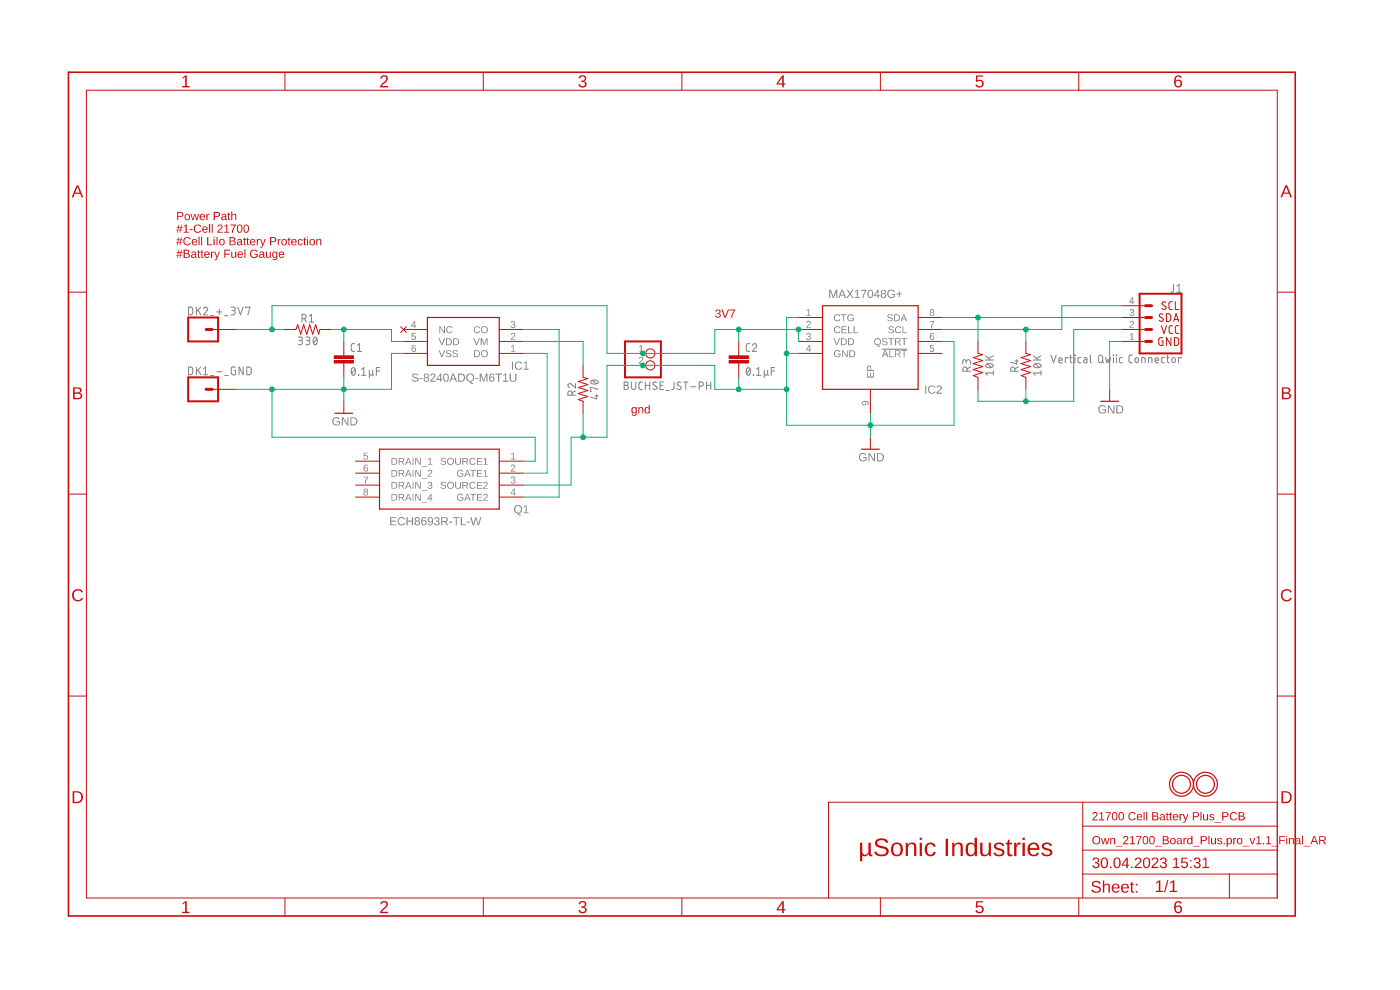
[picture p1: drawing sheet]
<?xml version="1.0" encoding="utf-8"?>
<!DOCTYPE eagle SYSTEM "eagle.dtd">
<!--
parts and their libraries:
microbuilder: This work is placed in the public domain, and may be freely used for commercial and non-commercial work with the following conditions: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
SparkFun-Connectors: Licensing: Creative Commons ShareAlike 4.0 International - https://creativecommons.org/licenses/by-sa/4.0
-->
<eagle version="9.6.2">
<drawing>
<settings>
<setting alwaysvectorfont="no"/>
<setting verticaltext="up"/>
</settings>
<grid distance="0.1" unitdist="inch" unit="inch" style="lines" multiple="1" display="no" altdistance="0.01" altunitdist="inch" altunit="inch"/>
<schematic xreflabel="%F%N/%S.%C%R" xrefpart="/%S.%C%R">
<libraries>
<library name="microbuilder">
<symbols>
<symbol name="MOUNTINGHOLE">
<circle x="0" y="0" radius="2.54" width="0.254" layer="94"/>
<circle x="0" y="0" radius="1.905" width="0.254" layer="94"/>
</symbol>
</symbols>
<devicesets>
<deviceset name="MOUNTINGHOLE">
<gates>
<gate name="G$1" symbol="MOUNTINGHOLE" x="0" y="0"/>
</gates>
<devices>
<device name="3.0" package="MOUNTINGHOLE_3.0_PLATED">
<technologies>
<technology name="">
<attribute name="BOM" value="EXCLUDE" constant="no"/>
</technology>
</technologies>
</device>
<device name="1.0" package="MOUNTINGHOLE_1.0_PLATED">
<technologies>
<technology name="">
<attribute name="BOM" value="EXCLUDE" constant="no"/>
</technology>
</technologies>
</device>
<device name="2.0" package="MOUNTINGHOLE_2.0_PLATED">
<technologies>
<technology name="">
<attribute name="BOM" value="EXCLUDE" constant="no"/>
</technology>
</technologies>
</device>
<device name="3.0THIN" package="MOUNTINGHOLE_3.0_PLATEDTHIN">
<technologies>
<technology name="">
<attribute name="BOM" value="EXCLUDE" constant="no"/>
</technology>
</technologies>
</device>
<device name="2.5" package="MOUNTINGHOLE_2.5_PLATED">
<technologies>
<technology name="">
<attribute name="BOM" value="EXCLUDE" constant="no"/>
</technology>
</technologies>
</device>
<device name="2.5_THICK" package="MOUNTINGHOLE_2.5_PLATED_THICK">
<technologies>
<technology name="">
<attribute name="BOM" value="EXCLUDE" constant="no"/>
</technology>
</technologies>
</device>
<device name="" package="MOUNTINGHOLE_3.0_PLATED_VIAS">
<technologies>
<technology name="">
<attribute name="BOM" value="EXCLUDE" constant="no"/>
</technology>
</technologies>
</device>
<device name="3.0SQUARE" package="MOUNTINGHOLE_3.0_PLATED_SQUAREVIAS">
<technologies>
<technology name="">
<attribute name="BOM" value="EXCLUDE" constant="no"/>
</technology>
</technologies>
</device>
<device name="2.5_NPH" package="MOUNTINGHOLE_2.5_NPH">
<technologies>
<technology name=""/>
</technologies>
</device>
<device name="3.0_NPH" package="MOUNTINGHOLE_3.0_NPH">
<technologies>
<technology name=""/>
</technologies>
</device>
</devices>
</deviceset>
</devicesets>
</library>
<library name="frames">
<symbols>
<symbol name="A4L-LOC">
<wire x1="256.54" y1="3.81" x2="256.54" y2="8.89" width="0.1016" layer="94"/>
<wire x1="256.54" y1="8.89" x2="256.54" y2="13.97" width="0.1016" layer="94"/>
<wire x1="256.54" y1="13.97" x2="256.54" y2="19.05" width="0.1016" layer="94"/>
<wire x1="256.54" y1="19.05" x2="256.54" y2="24.13" width="0.1016" layer="94"/>
<wire x1="161.29" y1="3.81" x2="161.29" y2="24.13" width="0.1016" layer="94"/>
<wire x1="161.29" y1="24.13" x2="215.265" y2="24.13" width="0.1016" layer="94"/>
<wire x1="215.265" y1="24.13" x2="256.54" y2="24.13" width="0.1016" layer="94"/>
<wire x1="246.38" y1="3.81" x2="246.38" y2="8.89" width="0.1016" layer="94"/>
<wire x1="246.38" y1="8.89" x2="256.54" y2="8.89" width="0.1016" layer="94"/>
<wire x1="246.38" y1="8.89" x2="215.265" y2="8.89" width="0.1016" layer="94"/>
<wire x1="215.265" y1="8.89" x2="215.265" y2="3.81" width="0.1016" layer="94"/>
<wire x1="215.265" y1="8.89" x2="215.265" y2="13.97" width="0.1016" layer="94"/>
<wire x1="215.265" y1="13.97" x2="256.54" y2="13.97" width="0.1016" layer="94"/>
<wire x1="215.265" y1="13.97" x2="215.265" y2="19.05" width="0.1016" layer="94"/>
<wire x1="215.265" y1="19.05" x2="256.54" y2="19.05" width="0.1016" layer="94"/>
<wire x1="215.265" y1="19.05" x2="215.265" y2="24.13" width="0.1016" layer="94"/>
<text x="217.17" y="15.24" size="2.54" layer="94">&gt;DRAWING_NAME</text>
<text x="217.17" y="10.16" size="2.286" layer="94">&gt;LAST_DATE_TIME</text>
<text x="230.505" y="5.08" size="2.54" layer="94">&gt;SHEET</text>
<text x="216.916" y="4.953" size="2.54" layer="94">Sheet:</text>
<frame x1="0" y1="0" x2="260.35" y2="179.07" columns="6" rows="4" layer="94"/>
</symbol>
</symbols>
<devicesets>
<deviceset name="A4L-LOC" prefix="FRAME" uservalue="yes">
<gates>
<gate name="G$1" symbol="A4L-LOC" x="0" y="0"/>
</gates>
<devices>
<device name="">
<technologies>
<technology name=""/>
</technologies>
</device>
</devices>
</deviceset>
</devicesets>
</library>
<library name="adafruit2">
<symbols>
<symbol name="PINHD2">
<wire x1="-6.35" y1="-2.54" x2="1.27" y2="-2.54" width="0.4064" layer="94"/>
<wire x1="1.27" y1="-2.54" x2="1.27" y2="5.08" width="0.4064" layer="94"/>
<wire x1="1.27" y1="5.08" x2="-6.35" y2="5.08" width="0.4064" layer="94"/>
<wire x1="-6.35" y1="5.08" x2="-6.35" y2="-2.54" width="0.4064" layer="94"/>
<text x="-6.35" y="5.715" size="1.778" layer="95">&gt;NAME</text>
<text x="-6.35" y="-5.08" size="1.778" layer="96">&gt;VALUE</text>
<pin name="1" x="-2.54" y="2.54" visible="pad" length="short" direction="pas" function="dot"/>
<pin name="2" x="-2.54" y="0" visible="pad" length="short" direction="pas" function="dot"/>
</symbol>
</symbols>
<devicesets>
<deviceset name="JST_2PIN" prefix="CN" uservalue="yes">
<gates>
<gate name="G$1" symbol="PINHD2" x="2.54" y="0"/>
</gates>
<devices>
<device name="-SMT-RA" package="JST-PH-2-SMT-RA">
<connects>
<connect gate="G$1" pin="1" pad="2"/>
<connect gate="G$1" pin="2" pad="1"/>
</connects>
<package3dinstances>
<package3dinstance package3d_urn="urn:adsk.eagle:package:6240692/1"/>
</package3dinstances>
<technologies>
<technology name=""/>
</technologies>
</device>
<device name="OWN" package="JST-PH-2-THMOWN">
<connects>
<connect gate="G$1" pin="1" pad="2"/>
<connect gate="G$1" pin="2" pad="1"/>
</connects>
<package3dinstances>
<package3dinstance package3d_urn="urn:adsk.eagle:package:6240693/1"/>
</package3dinstances>
<technologies>
<technology name=""/>
</technologies>
</device>
<device name="-THM-RA" package="JST-PH-2-THM-RA">
<connects>
<connect gate="G$1" pin="1" pad="2"/>
<connect gate="G$1" pin="2" pad="1"/>
</connects>
<package3dinstances>
<package3dinstance package3d_urn="urn:adsk.eagle:package:6240694/1"/>
</package3dinstances>
<technologies>
<technology name=""/>
</technologies>
</device>
<device name="-SMT" package="JST-PH-2-SMT">
<connects>
<connect gate="G$1" pin="1" pad="2"/>
<connect gate="G$1" pin="2" pad="1"/>
</connects>
<package3dinstances>
<package3dinstance package3d_urn="urn:adsk.eagle:package:6240763/1"/>
</package3dinstances>
<technologies>
<technology name=""/>
</technologies>
</device>
<device name="OWN2" package="JST-PH-2-SMTOWN">
<connects>
<connect gate="G$1" pin="1" pad="2"/>
<connect gate="G$1" pin="2" pad="1"/>
</connects>
<technologies>
<technology name=""/>
</technologies>
</device>
</devices>
</deviceset>
</devicesets>
</library>
<library name="SparkFun-Connectors">
<symbols>
<symbol name="CONN_01">
<wire x1="3.81" y1="-2.54" x2="-2.54" y2="-2.54" width="0.4064" layer="94"/>
<wire x1="1.27" y1="0" x2="2.54" y2="0" width="0.6096" layer="94"/>
<wire x1="-2.54" y1="2.54" x2="-2.54" y2="-2.54" width="0.4064" layer="94"/>
<wire x1="3.81" y1="-2.54" x2="3.81" y2="2.54" width="0.4064" layer="94"/>
<wire x1="-2.54" y1="2.54" x2="3.81" y2="2.54" width="0.4064" layer="94"/>
<text x="-2.54" y="-4.826" size="1.778" layer="96" font="vector">&gt;VALUE</text>
<text x="-2.54" y="3.048" size="1.778" layer="95" font="vector">&gt;NAME</text>
<pin name="1" x="7.62" y="0" visible="off" length="middle" direction="pas" swaplevel="1" rot="R180"/>
</symbol>
</symbols>
<devicesets>
<deviceset name="CONN_01" prefix="J" uservalue="yes">
<gates>
<gate name="G$1" symbol="CONN_01" x="0" y="0"/>
</gates>
<devices>
<device name="PTH_LONGPAD" package="1X01_LONGPAD">
<connects>
<connect gate="G$1" pin="1" pad="1"/>
</connects>
<package3dinstances>
<package3dinstance package3d_urn="urn:adsk.eagle:package:38030/1"/>
</package3dinstances>
<technologies>
<technology name=""/>
</technologies>
</device>
<device name="" package="1X01">
<connects>
<connect gate="G$1" pin="1" pad="1"/>
</connects>
<package3dinstances>
<package3dinstance package3d_urn="urn:adsk.eagle:package:38028/1"/>
</package3dinstances>
<technologies>
<technology name=""/>
</technologies>
</device>
<device name="PTH_2MM" package="1X01_2MM">
<connects>
<connect gate="G$1" pin="1" pad="1"/>
</connects>
<package3dinstances>
<package3dinstance package3d_urn="urn:adsk.eagle:package:38029/1"/>
</package3dinstances>
<technologies>
<technology name=""/>
</technologies>
</device>
<device name="OFFSET" package="1X01_OFFSET">
<connects>
<connect gate="G$1" pin="1" pad="1"/>
</connects>
<package3dinstances>
<package3dinstance package3d_urn="urn:adsk.eagle:package:38035/1"/>
</package3dinstances>
<technologies>
<technology name=""/>
</technologies>
</device>
<device name="POGOPIN_HOLE_LARGE" package="1X01_POGOPIN_HOLE_0.061_DIA">
<connects>
<connect gate="G$1" pin="1" pad="1"/>
</connects>
<package3dinstances>
<package3dinstance package3d_urn="urn:adsk.eagle:package:38036/1"/>
</package3dinstances>
<technologies>
<technology name=""/>
</technologies>
</device>
<device name="POGOPIN_HOLE_0.58" package="1X01_POGOPIN_HOLE_0.58_DIA">
<connects>
<connect gate="G$1" pin="1" pad="1"/>
</connects>
<package3dinstances>
<package3dinstance package3d_urn="urn:adsk.eagle:package:38031/1"/>
</package3dinstances>
<technologies>
<technology name=""/>
</technologies>
</device>
<device name="SNAP-FEMALE" package="SNAP-FEMALE">
<connects>
<connect gate="G$1" pin="1" pad="1"/>
</connects>
<package3dinstances>
<package3dinstance package3d_urn="urn:adsk.eagle:package:38032/1"/>
</package3dinstances>
<technologies>
<technology name=""/>
</technologies>
</device>
<device name="SNAP-MALE" package="SNAP-MALE">
<connects>
<connect gate="G$1" pin="1" pad="2"/>
</connects>
<package3dinstances>
<package3dinstance package3d_urn="urn:adsk.eagle:package:38033/1"/>
</package3dinstances>
<technologies>
<technology name=""/>
</technologies>
</device>
<device name="SPRING-CONN" package="SPRING-CONNECTOR">
<connects>
<connect gate="G$1" pin="1" pad="P$2"/>
</connects>
<package3dinstances>
<package3dinstance package3d_urn="urn:adsk.eagle:package:38034/1"/>
</package3dinstances>
<technologies>
<technology name="">
<attribute name="SF_ID" value="PRT-11822" constant="no"/>
</technology>
</technologies>
</device>
<device name="PTH_NO_SILK_KIT" package="1X01NS_KIT">
<connects>
<connect gate="G$1" pin="1" pad="1"/>
</connects>
<package3dinstances>
<package3dinstance package3d_urn="urn:adsk.eagle:package:38038/1"/>
</package3dinstances>
<technologies>
<technology name=""/>
</technologies>
</device>
<device name="PTH_NO_SILK_YES_STOP" package="1X01_NO_SILK">
<connects>
<connect gate="G$1" pin="1" pad="1"/>
</connects>
<package3dinstances>
<package3dinstance package3d_urn="urn:adsk.eagle:package:38041/1"/>
</package3dinstances>
<technologies>
<technology name=""/>
</technologies>
</device>
<device name="SMTSO-256-ET-0.165DIA" package="SMTSO-256-ET-0.165DIA">
<connects>
<connect gate="G$1" pin="1" pad="P$1"/>
</connects>
<package3dinstances>
<package3dinstance package3d_urn="urn:adsk.eagle:package:38037/1"/>
</package3dinstances>
<technologies>
<technology name="">
<attribute name="PROD_ID" value="HW-08694" constant="no"/>
</technology>
</technologies>
</device>
</devices>
</deviceset>
</devicesets>
</library>
<library name="ECH8693R-TL-W">
<symbols>
<symbol name="ECH8693R-TL-W">
<wire x1="5.08" y1="2.54" x2="30.48" y2="2.54" width="0.254" layer="94"/>
<wire x1="30.48" y1="-10.16" x2="30.48" y2="2.54" width="0.254" layer="94"/>
<wire x1="30.48" y1="-10.16" x2="5.08" y2="-10.16" width="0.254" layer="94"/>
<wire x1="5.08" y1="2.54" x2="5.08" y2="-10.16" width="0.254" layer="94"/>
<text x="31.75" y="7.62" size="1.778" layer="95" align="center-left">&gt;NAME</text>
<text x="31.75" y="5.08" size="1.778" layer="96" align="center-left">&gt;VALUE</text>
<pin name="SOURCE1" x="0" y="0" length="middle"/>
<pin name="GATE1" x="0" y="-2.54" length="middle"/>
<pin name="SOURCE2" x="0" y="-5.08" length="middle"/>
<pin name="GATE2" x="0" y="-7.62" length="middle"/>
<pin name="DRAIN_1" x="35.56" y="0" length="middle" rot="R180"/>
<pin name="DRAIN_2" x="35.56" y="-2.54" length="middle" rot="R180"/>
<pin name="DRAIN_3" x="35.56" y="-5.08" length="middle" rot="R180"/>
<pin name="DRAIN_4" x="35.56" y="-7.62" length="middle" rot="R180"/>
</symbol>
</symbols>
<devicesets>
<deviceset name="ECH8693R-TL-W" prefix="Q">
<gates>
<gate name="G$1" symbol="ECH8693R-TL-W" x="0" y="0"/>
</gates>
<devices>
<device name="" package="SOTFL65P280X95-8N">
<connects>
<connect gate="G$1" pin="DRAIN_1" pad="5"/>
<connect gate="G$1" pin="DRAIN_2" pad="6"/>
<connect gate="G$1" pin="DRAIN_3" pad="7"/>
<connect gate="G$1" pin="DRAIN_4" pad="8"/>
<connect gate="G$1" pin="GATE1" pad="2"/>
<connect gate="G$1" pin="GATE2" pad="4"/>
<connect gate="G$1" pin="SOURCE1" pad="1"/>
<connect gate="G$1" pin="SOURCE2" pad="3"/>
</connects>
<technologies>
<technology name="">
<attribute name="ARROW_PART_NUMBER" value="ECH8693R-TL-W" constant="no"/>
<attribute name="ARROW_PRICE-STOCK" value="https://www.arrow.com/en/products/ech8693r-tl-w/on-semiconductor" constant="no"/>
<attribute name="DESCRIPTION" value="ON SEMICONDUCTOR - ECH8693R-TL-W - MOSFET, DUAL N-CH, 24V, 14A, SOT-28FL" constant="no"/>
<attribute name="HEIGHT" value="0.95mm" constant="no"/>
<attribute name="MANUFACTURER_NAME" value="onsemi" constant="no"/>
<attribute name="MANUFACTURER_PART_NUMBER" value="ECH8693R-TL-W" constant="no"/>
<attribute name="MOUSER_PART_NUMBER" value="863-ECH8693R-TL-W" constant="no"/>
<attribute name="MOUSER_PRICE-STOCK" value="https://www.mouser.co.uk/ProductDetail/onsemi/ECH8693R-TL-W?qs=Tr3lMbyRyKkLUc9md0qy2g%3D%3D" constant="no"/>
<attribute name="MOUSER_TESTING_PART_NUMBER" value="" constant="no"/>
<attribute name="MOUSER_TESTING_PRICE-STOCK" value="" constant="no"/>
</technology>
</technologies>
</device>
</devices>
</deviceset>
</devicesets>
</library>
<library name="SparkFun-Resistors">
<symbols>
<symbol name="RESISTOR">
<wire x1="-2.54" y1="0" x2="-2.159" y2="1.016" width="0.1524" layer="94"/>
<wire x1="-2.159" y1="1.016" x2="-1.524" y2="-1.016" width="0.1524" layer="94"/>
<wire x1="-1.524" y1="-1.016" x2="-0.889" y2="1.016" width="0.1524" layer="94"/>
<wire x1="-0.889" y1="1.016" x2="-0.254" y2="-1.016" width="0.1524" layer="94"/>
<wire x1="-0.254" y1="-1.016" x2="0.381" y2="1.016" width="0.1524" layer="94"/>
<wire x1="0.381" y1="1.016" x2="1.016" y2="-1.016" width="0.1524" layer="94"/>
<wire x1="1.016" y1="-1.016" x2="1.651" y2="1.016" width="0.1524" layer="94"/>
<wire x1="1.651" y1="1.016" x2="2.286" y2="-1.016" width="0.1524" layer="94"/>
<wire x1="2.286" y1="-1.016" x2="2.54" y2="0" width="0.1524" layer="94"/>
<text x="0" y="1.524" size="1.778" layer="95" font="vector" align="bottom-center">&gt;NAME</text>
<text x="0" y="-1.524" size="1.778" layer="96" font="vector" align="top-center">&gt;VALUE</text>
<pin name="2" x="5.08" y="0" visible="off" length="short" direction="pas" swaplevel="1" rot="R180"/>
<pin name="1" x="-5.08" y="0" visible="off" length="short" direction="pas" swaplevel="1"/>
</symbol>
</symbols>
<devicesets>
<deviceset name="RESISTOR" prefix="R">
<gates>
<gate name="G$1" symbol="RESISTOR" x="0" y="0"/>
</gates>
<devices>
<device name="AXIAL-0.3" package="AXIAL-0.3">
<connects>
<connect gate="G$1" pin="1" pad="P$1"/>
<connect gate="G$1" pin="2" pad="P$2"/>
</connects>
<package3dinstances>
<package3dinstance package3d_urn="urn:adsk.eagle:package:39658/1"/>
</package3dinstances>
<technologies>
<technology name="">
<attribute name="PROD_ID" value=" " constant="no"/>
<attribute name="VALUE" value=" " constant="no"/>
</technology>
</technologies>
</device>
<device name="AXIAL-0.3-KIT" package="AXIAL-0.3-KIT">
<connects>
<connect gate="G$1" pin="1" pad="P$1"/>
<connect gate="G$1" pin="2" pad="P$2"/>
</connects>
<package3dinstances>
<package3dinstance package3d_urn="urn:adsk.eagle:package:39661/1"/>
</package3dinstances>
<technologies>
<technology name="">
<attribute name="PROD_ID" value=" " constant="no"/>
<attribute name="VALUE" value=" " constant="no"/>
</technology>
</technologies>
</device>
<device name="0402" package="0402">
<connects>
<connect gate="G$1" pin="1" pad="1"/>
<connect gate="G$1" pin="2" pad="2"/>
</connects>
<package3dinstances>
<package3dinstance package3d_urn="urn:adsk.eagle:package:39657/1"/>
</package3dinstances>
<technologies>
<technology name="">
<attribute name="PROD_ID" value=" " constant="no"/>
<attribute name="VALUE" value=" " constant="no"/>
</technology>
</technologies>
</device>
<device name="0603" package="0603">
<connects>
<connect gate="G$1" pin="1" pad="1"/>
<connect gate="G$1" pin="2" pad="2"/>
</connects>
<package3dinstances>
<package3dinstance package3d_urn="urn:adsk.eagle:package:39650/1"/>
</package3dinstances>
<technologies>
<technology name="">
<attribute name="PROD_ID" value=" " constant="no"/>
<attribute name="VALUE" value=" " constant="no"/>
</technology>
</technologies>
</device>
<device name="0805" package="0805">
<connects>
<connect gate="G$1" pin="1" pad="1"/>
<connect gate="G$1" pin="2" pad="2"/>
</connects>
<package3dinstances>
<package3dinstance package3d_urn="urn:adsk.eagle:package:39651/1"/>
</package3dinstances>
<technologies>
<technology name="">
<attribute name="PROD_ID" value=" " constant="no"/>
<attribute name="VALUE" value=" " constant="no"/>
</technology>
</technologies>
</device>
<device name="1206" package="1206">
<connects>
<connect gate="G$1" pin="1" pad="1"/>
<connect gate="G$1" pin="2" pad="2"/>
</connects>
<package3dinstances>
<package3dinstance package3d_urn="urn:adsk.eagle:package:39654/1"/>
</package3dinstances>
<technologies>
<technology name="">
<attribute name="PROD_ID" value=" " constant="no"/>
<attribute name="VALUE" value=" " constant="no"/>
</technology>
</technologies>
</device>
</devices>
</deviceset>
</devicesets>
</library>
<library name="SparkFun-Connectors2">
<symbols>
<symbol name="I2C_STANDARD">
<wire x1="3.81" y1="-5.08" x2="-5.08" y2="-5.08" width="0.4064" layer="94"/>
<wire x1="1.27" y1="2.54" x2="2.54" y2="2.54" width="0.6096" layer="94"/>
<wire x1="1.27" y1="0" x2="2.54" y2="0" width="0.6096" layer="94"/>
<wire x1="1.27" y1="-2.54" x2="2.54" y2="-2.54" width="0.6096" layer="94"/>
<wire x1="-5.08" y1="7.62" x2="-5.08" y2="-5.08" width="0.4064" layer="94"/>
<wire x1="3.81" y1="-5.08" x2="3.81" y2="7.62" width="0.4064" layer="94"/>
<wire x1="-5.08" y1="7.62" x2="3.81" y2="7.62" width="0.4064" layer="94"/>
<wire x1="1.27" y1="5.08" x2="2.54" y2="5.08" width="0.6096" layer="94"/>
<text x="-5.08" y="-5.334" size="1.778" layer="96" font="vector" align="top-left">&gt;VALUE</text>
<text x="-5.08" y="7.874" size="1.778" layer="95" font="vector">&gt;NAME</text>
<pin name="1" x="7.62" y="-2.54" visible="pad" length="middle" direction="pwr" swaplevel="1" rot="R180"/>
<pin name="2" x="7.62" y="0" visible="pad" length="middle" direction="pwr" swaplevel="1" rot="R180"/>
<pin name="3" x="7.62" y="2.54" visible="pad" length="middle" direction="pas" swaplevel="1" rot="R180"/>
<pin name="4" x="7.62" y="5.08" visible="pad" length="middle" direction="pas" swaplevel="1" rot="R180"/>
<text x="-4.572" y="2.54" size="1.778" layer="94" font="vector" align="center-left">SDA</text>
<text x="-4.572" y="0" size="1.778" layer="94" font="vector" align="center-left">VCC</text>
<text x="-4.572" y="-2.54" size="1.778" layer="94" font="vector" align="center-left">GND</text>
<text x="-4.572" y="5.08" size="1.778" layer="94" font="vector" align="center-left">SCL</text>
</symbol>
</symbols>
<devicesets>
<deviceset name="QWIIC_CONNECTOR" prefix="J" uservalue="yes">
<gates>
<gate name="G$1" symbol="I2C_STANDARD" x="0" y="0"/>
</gates>
<devices>
<device name="JS-1MM" package="JST04_1MM_RA">
<connects>
<connect gate="G$1" pin="1" pad="1"/>
<connect gate="G$1" pin="2" pad="2"/>
<connect gate="G$1" pin="3" pad="3"/>
<connect gate="G$1" pin="4" pad="4"/>
</connects>
<technologies>
<technology name="">
<attribute name="PROD_ID" value="CONN-13694" constant="no"/>
<attribute name="VALUE" value="QWIIC_RIGHT_ANGLE" constant="no"/>
</technology>
</technologies>
</device>
<device name="SR" package="JST04_1MM_RA_STRESSRELIEF">
<connects>
<connect gate="G$1" pin="1" pad="1"/>
<connect gate="G$1" pin="2" pad="2"/>
<connect gate="G$1" pin="3" pad="3"/>
<connect gate="G$1" pin="4" pad="4"/>
</connects>
<technologies>
<technology name=""/>
</technologies>
</device>
<device name="OWN" package="JST04_1MM_VERT">
<connects>
<connect gate="G$1" pin="1" pad="1"/>
<connect gate="G$1" pin="2" pad="2"/>
<connect gate="G$1" pin="3" pad="3"/>
<connect gate="G$1" pin="4" pad="4"/>
</connects>
<technologies>
<technology name="">
<attribute name="PROD_ID" value="CONN-14483" constant="no"/>
<attribute name="VALUE" value="Vertical Qwiic Connector" constant="no"/>
</technology>
</technologies>
</device>
</devices>
</deviceset>
</devicesets>
</library>
<library name="SparkFun-Capacitors">
<symbols>
<symbol name="CAP">
<wire x1="0" y1="2.54" x2="0" y2="2.032" width="0.1524" layer="94"/>
<wire x1="0" y1="0" x2="0" y2="0.508" width="0.1524" layer="94"/>
<text x="1.524" y="2.921" size="1.778" layer="95" font="vector">&gt;NAME</text>
<text x="1.524" y="-2.159" size="1.778" layer="96" font="vector">&gt;VALUE</text>
<rectangle x1="-2.032" y1="0.508" x2="2.032" y2="1.016" layer="94"/>
<rectangle x1="-2.032" y1="1.524" x2="2.032" y2="2.032" layer="94"/>
<pin name="1" x="0" y="5.08" visible="off" length="short" direction="pas" swaplevel="1" rot="R270"/>
<pin name="2" x="0" y="-2.54" visible="off" length="short" direction="pas" swaplevel="1" rot="R90"/>
</symbol>
</symbols>
<devicesets>
<deviceset name="0.33UF/330NF" prefix="C">
<gates>
<gate name="G$1" symbol="CAP" x="0" y="0"/>
</gates>
<devices>
<device name="-0805-50V-10%" package="0805">
<connects>
<connect gate="G$1" pin="1" pad="1"/>
<connect gate="G$1" pin="2" pad="2"/>
</connects>
<package3dinstances>
<package3dinstance package3d_urn="urn:adsk.eagle:package:37429/1"/>
</package3dinstances>
<technologies>
<technology name="">
<attribute name="PROD_ID" value="CAP-08469"/>
<attribute name="VALUE" value="0.33µF"/>
</technology>
</technologies>
</device>
</devices>
</deviceset>
</devicesets>
</library>
<library name="supply1">
<symbols>
<symbol name="GND">
<wire x1="-1.905" y1="0" x2="1.905" y2="0" width="0.254" layer="94"/>
<text x="-2.54" y="-2.54" size="1.778" layer="96">&gt;VALUE</text>
<pin name="GND" x="0" y="2.54" visible="off" length="short" direction="sup" rot="R270"/>
</symbol>
</symbols>
<devicesets>
<deviceset name="GND" prefix="GND">
<gates>
<gate name="1" symbol="GND" x="0" y="0"/>
</gates>
<devices>
<device name="">
<technologies>
<technology name=""/>
</technologies>
</device>
</devices>
</deviceset>
</devicesets>
</library>
<library name="S-8240ADQ-M6T1U">
<symbols>
<symbol name="S-8240ADQ-M6T1U">
<wire x1="5.08" y1="2.54" x2="20.32" y2="2.54" width="0.254" layer="94"/>
<wire x1="20.32" y1="-7.62" x2="20.32" y2="2.54" width="0.254" layer="94"/>
<wire x1="20.32" y1="-7.62" x2="5.08" y2="-7.62" width="0.254" layer="94"/>
<wire x1="5.08" y1="2.54" x2="5.08" y2="-7.62" width="0.254" layer="94"/>
<text x="21.59" y="7.62" size="1.778" layer="95" align="center-left">&gt;NAME</text>
<text x="21.59" y="5.08" size="1.778" layer="96" align="center-left">&gt;VALUE</text>
<pin name="DO" x="0" y="0" length="middle"/>
<pin name="VM" x="0" y="-2.54" length="middle"/>
<pin name="CO" x="0" y="-5.08" length="middle"/>
<pin name="VSS" x="25.4" y="0" length="middle" rot="R180"/>
<pin name="VDD" x="25.4" y="-2.54" length="middle" rot="R180"/>
<pin name="NC" x="25.4" y="-5.08" length="middle" direction="nc" rot="R180"/>
</symbol>
</symbols>
<devicesets>
<deviceset name="S-8240ADQ-M6T1U" prefix="IC">
<gates>
<gate name="G$1" symbol="S-8240ADQ-M6T1U" x="0" y="0"/>
</gates>
<devices>
<device name="" package="SOT95P275X135-6N">
<connects>
<connect gate="G$1" pin="CO" pad="3"/>
<connect gate="G$1" pin="DO" pad="1"/>
<connect gate="G$1" pin="NC" pad="4"/>
<connect gate="G$1" pin="VDD" pad="5"/>
<connect gate="G$1" pin="VM" pad="2"/>
<connect gate="G$1" pin="VSS" pad="6"/>
</connects>
<technologies>
<technology name="">
<attribute name="ARROW_PART_NUMBER" value="" constant="no"/>
<attribute name="ARROW_PRICE-STOCK" value="" constant="no"/>
<attribute name="DESCRIPTION" value="Battery Management BATTERY PROTECTION IC FOR 1 CELL PACK" constant="no"/>
<attribute name="HEIGHT" value="1.35mm" constant="no"/>
<attribute name="MANUFACTURER_NAME" value="ABLIC Inc." constant="no"/>
<attribute name="MANUFACTURER_PART_NUMBER" value="S-8240ADQ-M6T1U" constant="no"/>
<attribute name="MOUSER_PART_NUMBER" value="628-S-8240ADQ-M6T1U" constant="no"/>
<attribute name="MOUSER_PRICE-STOCK" value="https://www.mouser.co.uk/ProductDetail/ABLIC/S-8240ADQ-M6T1U?qs=B6kkDfuK7%2FDVaX7hph1YCg%3D%3D" constant="no"/>
</technology>
</technologies>
</device>
</devices>
</deviceset>
</devicesets>
</library>
<library name="MAX17048G+">
<symbols>
<symbol name="MAX17048G+">
<wire x1="5.08" y1="2.54" x2="25.4" y2="2.54" width="0.254" layer="94"/>
<wire x1="25.4" y1="-15.24" x2="25.4" y2="2.54" width="0.254" layer="94"/>
<wire x1="25.4" y1="-15.24" x2="5.08" y2="-15.24" width="0.254" layer="94"/>
<wire x1="5.08" y1="2.54" x2="5.08" y2="-15.24" width="0.254" layer="94"/>
<text x="26.67" y="7.62" size="1.778" layer="95" align="center-left">&gt;NAME</text>
<text x="26.67" y="5.08" size="1.778" layer="96" align="center-left">&gt;VALUE</text>
<pin name="CTG" x="0" y="0" length="middle"/>
<pin name="CELL" x="0" y="-2.54" length="middle"/>
<pin name="VDD" x="0" y="-5.08" length="middle"/>
<pin name="GND" x="0" y="-7.62" length="middle"/>
<pin name="EP" x="15.24" y="-20.32" length="middle" rot="R90"/>
<pin name="SDA" x="30.48" y="0" length="middle" rot="R180"/>
<pin name="SCL" x="30.48" y="-2.54" length="middle" rot="R180"/>
<pin name="QSTRT" x="30.48" y="-5.08" length="middle" rot="R180"/>
<pin name="!ALRT" x="30.48" y="-7.62" length="middle" rot="R180"/>
</symbol>
</symbols>
<devicesets>
<deviceset name="MAX17048G+" prefix="IC">
<gates>
<gate name="G$1" symbol="MAX17048G+" x="0" y="0"/>
</gates>
<devices>
<device name="" package="SON50P200X200X80-9N">
<connects>
<connect gate="G$1" pin="!ALRT" pad="5"/>
<connect gate="G$1" pin="CELL" pad="2"/>
<connect gate="G$1" pin="CTG" pad="1"/>
<connect gate="G$1" pin="EP" pad="9"/>
<connect gate="G$1" pin="GND" pad="4"/>
<connect gate="G$1" pin="QSTRT" pad="6"/>
<connect gate="G$1" pin="SCL" pad="7"/>
<connect gate="G$1" pin="SDA" pad="8"/>
<connect gate="G$1" pin="VDD" pad="3"/>
</connects>
<technologies>
<technology name="">
<attribute name="ARROW_PART_NUMBER" value="" constant="no"/>
<attribute name="ARROW_PRICE-STOCK" value="" constant="no"/>
<attribute name="DESCRIPTION" value="3uA 1-Cell/2-Cell Fuel Gauge with ModelGauge, TDFN-8" constant="no"/>
<attribute name="HEIGHT" value="0.8mm" constant="no"/>
<attribute name="MANUFACTURER_NAME" value="Maxim Integrated" constant="no"/>
<attribute name="MANUFACTURER_PART_NUMBER" value="MAX17048G+" constant="no"/>
<attribute name="MOUSER_PART_NUMBER" value="700-MAX17048G+" constant="no"/>
<attribute name="MOUSER_PRICE-STOCK" value="https://www.mouser.co.uk/ProductDetail/Maxim-Integrated/MAX17048G%2b?qs=D7PJwyCwLArjnts0jPerYw%3D%3D" constant="no"/>
<attribute name="MOUSER_TESTING_PART_NUMBER" value="" constant="no"/>
<attribute name="MOUSER_TESTING_PRICE-STOCK" value="" constant="no"/>
</technology>
</technologies>
</device>
</devices>
</deviceset>
</devicesets>
</library>
</libraries>
<attributes>
<attribute name="COMPANY" value="ADAFRUIT INDUSTRIES"/>
<attribute name="DRAWN" value="KTOWN"/>
<attribute name="REV" value="A"/>
<attribute name="YEAR" value="2019"/>
</attributes>
<variantdefs>
</variantdefs>
<classes>
<class number="0" name="default" width="0.25" drill="0">
</class>
</classes>
<parts>
<part name="FRAME1" library="frames" deviceset="A4L-LOC" device=""/>
<part name="U$3" library="microbuilder" deviceset="MOUNTINGHOLE" device="2.5"/>
<part name="U$5" library="microbuilder" deviceset="MOUNTINGHOLE" device="2.5"/>
<part name="BUCHSE_JST-PH" library="adafruit2" deviceset="JST_2PIN" device="OWN" package3d_urn="urn:adsk.eagle:package:6240693/1"/>
<part name="DK1_-_GND" library="SparkFun-Connectors" deviceset="CONN_01" device="PTH_2MM" package3d_urn="urn:adsk.eagle:package:38029/1"/>
<part name="DK2_+_3V7" library="SparkFun-Connectors" deviceset="CONN_01" device="PTH_2MM" package3d_urn="urn:adsk.eagle:package:38029/1"/>
<part name="R1" library="SparkFun-Resistors" deviceset="RESISTOR" device="0805" package3d_urn="urn:adsk.eagle:package:39651/1" value="330"/>
<part name="R2" library="SparkFun-Resistors" deviceset="RESISTOR" device="0805" package3d_urn="urn:adsk.eagle:package:39651/1" value="470"/>
<part name="J1" library="SparkFun-Connectors2" deviceset="QWIIC_CONNECTOR" device="OWN" value="Vertical Qwiic Connector"/>
<part name="C1" library="SparkFun-Capacitors" deviceset="0.33UF/330NF" device="-0805-50V-10%" package3d_urn="urn:adsk.eagle:package:37429/1" value="0.1µF"/>
<part name="GND1" library="supply1" deviceset="GND" device=""/>
<part name="IC1" library="S-8240ADQ-M6T1U" deviceset="S-8240ADQ-M6T1U" device=""/>
<part name="Q1" library="ECH8693R-TL-W" deviceset="ECH8693R-TL-W" device=""/>
<part name="IC2" library="MAX17048G+" deviceset="MAX17048G+" device=""/>
<part name="C2" library="SparkFun-Capacitors" deviceset="0.33UF/330NF" device="-0805-50V-10%" package3d_urn="urn:adsk.eagle:package:37429/1" value="0.1µF"/>
<part name="GND4" library="supply1" deviceset="GND" device=""/>
<part name="R3" library="SparkFun-Resistors" deviceset="RESISTOR" device="0805" package3d_urn="urn:adsk.eagle:package:39651/1" value="10K"/>
<part name="R4" library="SparkFun-Resistors" deviceset="RESISTOR" device="0805" package3d_urn="urn:adsk.eagle:package:39651/1" value="10K"/>
<part name="GND2" library="supply1" deviceset="GND" device=""/>
</parts>
<sheets>
<sheet>
<plain>
<text x="167.64" y="12.7" size="3.81" layer="94">µSonic Industries</text>
<text x="217.17" y="20.32" size="1.778" layer="94">21700 Cell Battery Plus_PCB</text>
<text x="22.86" y="139.7" size="1.778" layer="94">Power Path
#1-Cell 21700
#Cell LiIo Battery Protection
#Battery Fuel Gauge</text>
<text x="119.38" y="106.68" size="1.778" layer="94">gnd</text>
<text x="137.16" y="127" size="1.778" layer="94">3V7</text>
</plain>
<instances>
<instance part="FRAME1" gate="G$1" x="0" y="0" smashed="yes">
<attribute name="DRAWING_NAME" x="217.17" y="15.24" size="1.778" layer="94"/>
<attribute name="LAST_DATE_TIME" x="217.17" y="10.16" size="2.286" layer="94"/>
<attribute name="SHEET" x="230.505" y="5.08" size="2.54" layer="94"/>
</instance>
<instance part="U$3" gate="G$1" x="241.3" y="27.94" smashed="yes"/>
<instance part="U$5" gate="G$1" x="236.22" y="27.94" smashed="yes"/>
<instance part="BUCHSE_JST-PH" gate="G$1" x="124.46" y="119.38" smashed="yes" rot="MR180">
<attribute name="NAME" x="117.856" y="113.411" size="1.778" layer="95" font="vector" rot="MR180"/>
<attribute name="VALUE" x="118.11" y="124.46" size="1.778" layer="96" rot="MR180"/>
</instance>
<instance part="DK1_-_GND" gate="G$1" x="27.94" y="111.76" smashed="yes">
<attribute name="VALUE" x="25.4" y="106.934" size="1.778" layer="96" font="vector"/>
<attribute name="NAME" x="25.4" y="114.808" size="1.778" layer="95" font="vector"/>
</instance>
<instance part="DK2_+_3V7" gate="G$1" x="27.94" y="124.46" smashed="yes">
<attribute name="VALUE" x="25.4" y="119.634" size="1.778" layer="96" font="vector"/>
<attribute name="NAME" x="25.4" y="127.508" size="1.778" layer="95" font="vector"/>
</instance>
<instance part="R1" gate="G$1" x="50.8" y="124.46" smashed="yes">
<attribute name="NAME" x="50.8" y="125.984" size="1.778" layer="95" font="vector" align="bottom-center"/>
<attribute name="VALUE" x="50.8" y="122.936" size="1.778" layer="96" font="vector" align="top-center"/>
</instance>
<instance part="R2" gate="G$1" x="109.22" y="111.76" smashed="yes" rot="R90">
<attribute name="NAME" x="107.696" y="111.76" size="1.778" layer="95" font="vector" rot="R90" align="bottom-center"/>
<attribute name="VALUE" x="110.744" y="111.76" size="1.778" layer="96" font="vector" rot="R90" align="top-center"/>
</instance>
<instance part="J1" gate="G$1" x="231.14" y="124.46" smashed="yes" rot="MR0">
<attribute name="VALUE" x="236.22" y="119.126" size="1.778" layer="96" font="vector" rot="MR0" align="top-left"/>
<attribute name="NAME" x="236.22" y="132.334" size="1.778" layer="95" font="vector" rot="MR0"/>
</instance>
<instance part="C1" gate="G$1" x="58.42" y="116.84" smashed="yes">
<attribute name="NAME" x="59.944" y="119.761" size="1.778" layer="95" font="vector"/>
<attribute name="VALUE" x="59.944" y="114.681" size="1.778" layer="96" font="vector"/>
</instance>
<instance part="GND1" gate="1" x="58.42" y="106.68" smashed="yes">
<attribute name="VALUE" x="55.88" y="104.14" size="1.778" layer="96"/>
</instance>
<instance part="IC1" gate="G$1" x="96.52" y="119.38" smashed="yes" rot="R180">
<attribute name="NAME" x="97.79" y="116.84" size="1.778" layer="95" rot="R180" align="center-left"/>
<attribute name="VALUE" x="95.25" y="114.3" size="1.778" layer="96" rot="R180" align="center-left"/>
</instance>
<instance part="Q1" gate="G$1" x="96.52" y="96.52" smashed="yes" rot="MR0">
<attribute name="NAME" x="97.79" y="86.36" size="1.778" layer="95" rot="MR0" align="center-left"/>
<attribute name="VALUE" x="87.63" y="83.82" size="1.778" layer="96" rot="MR0" align="center-left"/>
</instance>
<instance part="IC2" gate="G$1" x="154.94" y="127" smashed="yes">
<attribute name="NAME" x="181.61" y="111.76" size="1.778" layer="95" align="center-left"/>
<attribute name="VALUE" x="161.29" y="132.08" size="1.778" layer="96" align="center-left"/>
</instance>
<instance part="C2" gate="G$1" x="142.24" y="116.84" smashed="yes">
<attribute name="NAME" x="143.764" y="119.761" size="1.778" layer="95" font="vector"/>
<attribute name="VALUE" x="143.764" y="114.681" size="1.778" layer="96" font="vector"/>
</instance>
<instance part="GND4" gate="1" x="170.18" y="99.06" smashed="yes">
<attribute name="VALUE" x="167.64" y="96.52" size="1.778" layer="96"/>
</instance>
<instance part="R3" gate="G$1" x="193.04" y="116.84" smashed="yes" rot="R90">
<attribute name="NAME" x="191.516" y="116.84" size="1.778" layer="95" font="vector" rot="R90" align="bottom-center"/>
<attribute name="VALUE" x="194.564" y="116.84" size="1.778" layer="96" font="vector" rot="R90" align="top-center"/>
</instance>
<instance part="R4" gate="G$1" x="203.2" y="116.84" smashed="yes" rot="R90">
<attribute name="NAME" x="201.676" y="116.84" size="1.778" layer="95" font="vector" rot="R90" align="bottom-center"/>
<attribute name="VALUE" x="204.724" y="116.84" size="1.778" layer="96" font="vector" rot="R90" align="top-center"/>
</instance>
<instance part="GND2" gate="1" x="220.98" y="109.22" smashed="yes">
<attribute name="VALUE" x="218.44" y="106.68" size="1.778" layer="96"/>
</instance>
</instances>
<busses>
</busses>
<nets>
<net name="GND" class="0">
<segment>
<pinref part="GND1" gate="1" pin="GND"/>
<pinref part="C1" gate="G$1" pin="2"/>
<wire x1="58.42" y1="114.3" x2="58.42" y2="111.76" width="0.1524" layer="91"/>
<wire x1="58.42" y1="111.76" x2="58.42" y2="109.22" width="0.1524" layer="91"/>
<junction x="58.42" y="111.76"/>
<wire x1="71.12" y1="119.38" x2="68.58" y2="119.38" width="0.1524" layer="91"/>
<wire x1="68.58" y1="119.38" x2="68.58" y2="111.76" width="0.1524" layer="91"/>
<wire x1="68.58" y1="111.76" x2="58.42" y2="111.76" width="0.1524" layer="91"/>
<pinref part="DK1_-_GND" gate="G$1" pin="1"/>
<wire x1="35.56" y1="111.76" x2="43.18" y2="111.76" width="0.1524" layer="91"/>
<wire x1="43.18" y1="111.76" x2="58.42" y2="111.76" width="0.1524" layer="91"/>
<junction x="43.18" y="111.76"/>
<wire x1="43.18" y1="111.76" x2="43.18" y2="101.6" width="0.1524" layer="91"/>
<wire x1="43.18" y1="101.6" x2="99.06" y2="101.6" width="0.1524" layer="91"/>
<pinref part="Q1" gate="G$1" pin="SOURCE1"/>
<wire x1="96.52" y1="96.52" x2="99.06" y2="96.52" width="0.1524" layer="91"/>
<wire x1="99.06" y1="96.52" x2="99.06" y2="101.6" width="0.1524" layer="91"/>
<pinref part="IC1" gate="G$1" pin="VSS"/>
</segment>
<segment>
<pinref part="IC2" gate="G$1" pin="EP"/>
<wire x1="170.18" y1="106.68" x2="170.18" y2="104.14" width="0.1524" layer="91"/>
<pinref part="GND4" gate="1" pin="GND"/>
<pinref part="IC2" gate="G$1" pin="QSTRT"/>
<wire x1="170.18" y1="104.14" x2="170.18" y2="101.6" width="0.1524" layer="91"/>
<wire x1="185.42" y1="121.92" x2="187.96" y2="121.92" width="0.1524" layer="91"/>
<wire x1="187.96" y1="121.92" x2="187.96" y2="104.14" width="0.1524" layer="91"/>
<wire x1="170.18" y1="104.14" x2="187.96" y2="104.14" width="0.1524" layer="91"/>
<junction x="170.18" y="104.14"/>
<pinref part="IC2" gate="G$1" pin="GND"/>
<wire x1="154.94" y1="119.38" x2="152.4" y2="119.38" width="0.1524" layer="91"/>
<wire x1="152.4" y1="119.38" x2="152.4" y2="111.76" width="0.1524" layer="91"/>
<pinref part="IC2" gate="G$1" pin="CTG"/>
<wire x1="152.4" y1="111.76" x2="152.4" y2="104.14" width="0.1524" layer="91"/>
<wire x1="154.94" y1="127" x2="152.4" y2="127" width="0.1524" layer="91"/>
<wire x1="152.4" y1="127" x2="152.4" y2="119.38" width="0.1524" layer="91"/>
<junction x="152.4" y="119.38"/>
<pinref part="C2" gate="G$1" pin="2"/>
<wire x1="142.24" y1="114.3" x2="142.24" y2="111.76" width="0.1524" layer="91"/>
<wire x1="142.24" y1="111.76" x2="152.4" y2="111.76" width="0.1524" layer="91"/>
<junction x="152.4" y="111.76"/>
<junction x="142.24" y="111.76"/>
<wire x1="142.24" y1="111.76" x2="137.16" y2="111.76" width="0.1524" layer="91"/>
<pinref part="BUCHSE_JST-PH" gate="G$1" pin="1"/>
<wire x1="114.3" y1="116.84" x2="121.92" y2="116.84" width="0.1524" layer="91"/>
<pinref part="R2" gate="G$1" pin="1"/>
<wire x1="109.22" y1="101.6" x2="109.22" y2="106.68" width="0.1524" layer="91"/>
<wire x1="109.22" y1="101.6" x2="114.3" y2="101.6" width="0.1524" layer="91"/>
<wire x1="114.3" y1="116.84" x2="114.3" y2="101.6" width="0.1524" layer="91"/>
<junction x="109.22" y="101.6"/>
<pinref part="Q1" gate="G$1" pin="SOURCE2"/>
<wire x1="96.52" y1="91.44" x2="106.68" y2="91.44" width="0.1524" layer="91"/>
<wire x1="106.68" y1="91.44" x2="106.68" y2="101.6" width="0.1524" layer="91"/>
<wire x1="106.68" y1="101.6" x2="109.22" y2="101.6" width="0.1524" layer="91"/>
<wire x1="121.92" y1="116.84" x2="137.16" y2="116.84" width="0.1524" layer="91"/>
<wire x1="137.16" y1="116.84" x2="137.16" y2="111.76" width="0.1524" layer="91"/>
<junction x="121.92" y="116.84"/>
<wire x1="170.18" y1="104.14" x2="152.4" y2="104.14" width="0.1524" layer="91"/>
</segment>
<segment>
<pinref part="J1" gate="G$1" pin="1"/>
<wire x1="223.52" y1="121.92" x2="220.98" y2="121.92" width="0.1524" layer="91"/>
<wire x1="220.98" y1="121.92" x2="220.98" y2="111.76" width="0.1524" layer="91"/>
<pinref part="GND2" gate="1" pin="GND"/>
</segment>
</net>
<net name="3V7" class="0">
<segment>
<pinref part="BUCHSE_JST-PH" gate="G$1" pin="2"/>
<wire x1="121.92" y1="119.38" x2="114.3" y2="119.38" width="0.1524" layer="91"/>
<pinref part="R1" gate="G$1" pin="1"/>
<wire x1="45.72" y1="124.46" x2="43.18" y2="124.46" width="0.1524" layer="91"/>
<wire x1="43.18" y1="124.46" x2="35.56" y2="124.46" width="0.1524" layer="91"/>
<junction x="43.18" y="124.46"/>
<wire x1="43.18" y1="124.46" x2="43.18" y2="129.54" width="0.1524" layer="91"/>
<wire x1="43.18" y1="129.54" x2="114.3" y2="129.54" width="0.1524" layer="91"/>
<pinref part="DK2_+_3V7" gate="G$1" pin="1"/>
<wire x1="114.3" y1="119.38" x2="114.3" y2="129.54" width="0.1524" layer="91"/>
<pinref part="IC2" gate="G$1" pin="CELL"/>
<pinref part="IC2" gate="G$1" pin="VDD"/>
<wire x1="154.94" y1="124.46" x2="154.94" y2="121.92" width="0.1524" layer="91"/>
<wire x1="154.94" y1="124.46" x2="142.24" y2="124.46" width="0.1524" layer="91"/>
<junction x="154.94" y="124.46"/>
<pinref part="C2" gate="G$1" pin="1"/>
<wire x1="142.24" y1="124.46" x2="142.24" y2="121.92" width="0.1524" layer="91"/>
<junction x="142.24" y="124.46"/>
<wire x1="142.24" y1="124.46" x2="137.16" y2="124.46" width="0.1524" layer="91"/>
<wire x1="121.92" y1="119.38" x2="137.16" y2="119.38" width="0.1524" layer="91"/>
<wire x1="137.16" y1="119.38" x2="137.16" y2="124.46" width="0.1524" layer="91"/>
<junction x="121.92" y="119.38"/>
</segment>
</net>
<net name="VDD" class="0">
<segment>
<pinref part="R1" gate="G$1" pin="2"/>
<wire x1="55.88" y1="124.46" x2="58.42" y2="124.46" width="0.1524" layer="91"/>
<pinref part="C1" gate="G$1" pin="1"/>
<wire x1="58.42" y1="124.46" x2="58.42" y2="121.92" width="0.1524" layer="91"/>
<junction x="58.42" y="124.46"/>
<wire x1="71.12" y1="121.92" x2="68.58" y2="121.92" width="0.1524" layer="91"/>
<wire x1="68.58" y1="121.92" x2="68.58" y2="124.46" width="0.1524" layer="91"/>
<wire x1="68.58" y1="124.46" x2="58.42" y2="124.46" width="0.1524" layer="91"/>
<pinref part="IC1" gate="G$1" pin="VDD"/>
</segment>
</net>
<net name="VM" class="0">
<segment>
<pinref part="R2" gate="G$1" pin="2"/>
<pinref part="IC1" gate="G$1" pin="VM"/>
<wire x1="109.22" y1="121.92" x2="109.22" y2="116.84" width="0.1524" layer="91"/>
<wire x1="96.52" y1="121.92" x2="109.22" y2="121.92" width="0.1524" layer="91"/>
</segment>
</net>
<net name="GATE1" class="0">
<segment>
<pinref part="Q1" gate="G$1" pin="GATE1"/>
<wire x1="96.52" y1="93.98" x2="101.6" y2="93.98" width="0.1524" layer="91"/>
<wire x1="101.6" y1="93.98" x2="101.6" y2="119.38" width="0.1524" layer="91"/>
<pinref part="IC1" gate="G$1" pin="DO"/>
<wire x1="96.52" y1="119.38" x2="101.6" y2="119.38" width="0.1524" layer="91"/>
</segment>
</net>
<net name="GATE2" class="0">
<segment>
<wire x1="96.52" y1="124.46" x2="104.14" y2="124.46" width="0.1524" layer="91"/>
<wire x1="104.14" y1="124.46" x2="104.14" y2="88.9" width="0.1524" layer="91"/>
<pinref part="Q1" gate="G$1" pin="GATE2"/>
<wire x1="96.52" y1="88.9" x2="104.14" y2="88.9" width="0.1524" layer="91"/>
<pinref part="IC1" gate="G$1" pin="CO"/>
</segment>
</net>
<net name="N$9" class="0">
<segment>
<pinref part="IC2" gate="G$1" pin="SDA"/>
<pinref part="J1" gate="G$1" pin="3"/>
<wire x1="185.42" y1="127" x2="193.04" y2="127" width="0.1524" layer="91"/>
<pinref part="R3" gate="G$1" pin="2"/>
<wire x1="193.04" y1="127" x2="223.52" y2="127" width="0.1524" layer="91"/>
<wire x1="193.04" y1="121.92" x2="193.04" y2="127" width="0.1524" layer="91"/>
<junction x="193.04" y="127"/>
</segment>
</net>
<net name="N$10" class="0">
<segment>
<pinref part="IC2" gate="G$1" pin="SCL"/>
<pinref part="J1" gate="G$1" pin="4"/>
<wire x1="223.52" y1="129.54" x2="210.82" y2="129.54" width="0.1524" layer="91"/>
<wire x1="210.82" y1="129.54" x2="210.82" y2="124.46" width="0.1524" layer="91"/>
<wire x1="210.82" y1="124.46" x2="203.2" y2="124.46" width="0.1524" layer="91"/>
<pinref part="R4" gate="G$1" pin="2"/>
<wire x1="203.2" y1="124.46" x2="185.42" y2="124.46" width="0.1524" layer="91"/>
<wire x1="203.2" y1="121.92" x2="203.2" y2="124.46" width="0.1524" layer="91"/>
<junction x="203.2" y="124.46"/>
</segment>
</net>
<net name="3V3" class="0">
<segment>
<pinref part="J1" gate="G$1" pin="2"/>
<wire x1="223.52" y1="124.46" x2="213.36" y2="124.46" width="0.1524" layer="91"/>
<wire x1="213.36" y1="124.46" x2="213.36" y2="109.22" width="0.1524" layer="91"/>
<pinref part="R3" gate="G$1" pin="1"/>
<wire x1="193.04" y1="111.76" x2="193.04" y2="109.22" width="0.1524" layer="91"/>
<pinref part="R4" gate="G$1" pin="1"/>
<wire x1="193.04" y1="109.22" x2="203.2" y2="109.22" width="0.1524" layer="91"/>
<wire x1="203.2" y1="109.22" x2="203.2" y2="111.76" width="0.1524" layer="91"/>
<wire x1="203.2" y1="109.22" x2="213.36" y2="109.22" width="0.1524" layer="91"/>
<junction x="203.2" y="109.22"/>
</segment>
</net>
</nets>
</sheet>
</sheets>
</schematic>
</drawing>
<compatibility>
<note version="6.3" minversion="6.2.2" severity="warning">
Since Version 6.2.2 text objects can contain more than one line,
which will not be processed correctly with this version.
</note>
<note version="8.2" severity="warning">
Since Version 8.2, EAGLE supports online libraries. The ids
of those online libraries will not be understood (or retained)
with this version.
</note>
<note version="8.3" severity="warning">
Since Version 8.3, EAGLE supports URNs for individual library
assets (packages, symbols, and devices). The URNs of those assets
will not be understood (or retained) with this version.
</note>
<note version="8.3" severity="warning">
Since Version 8.3, EAGLE supports the association of 3D packages
with devices in libraries, schematics, and board files. Those 3D
packages will not be understood (or retained) with this version.
</note>
</compatibility>
</eagle>
